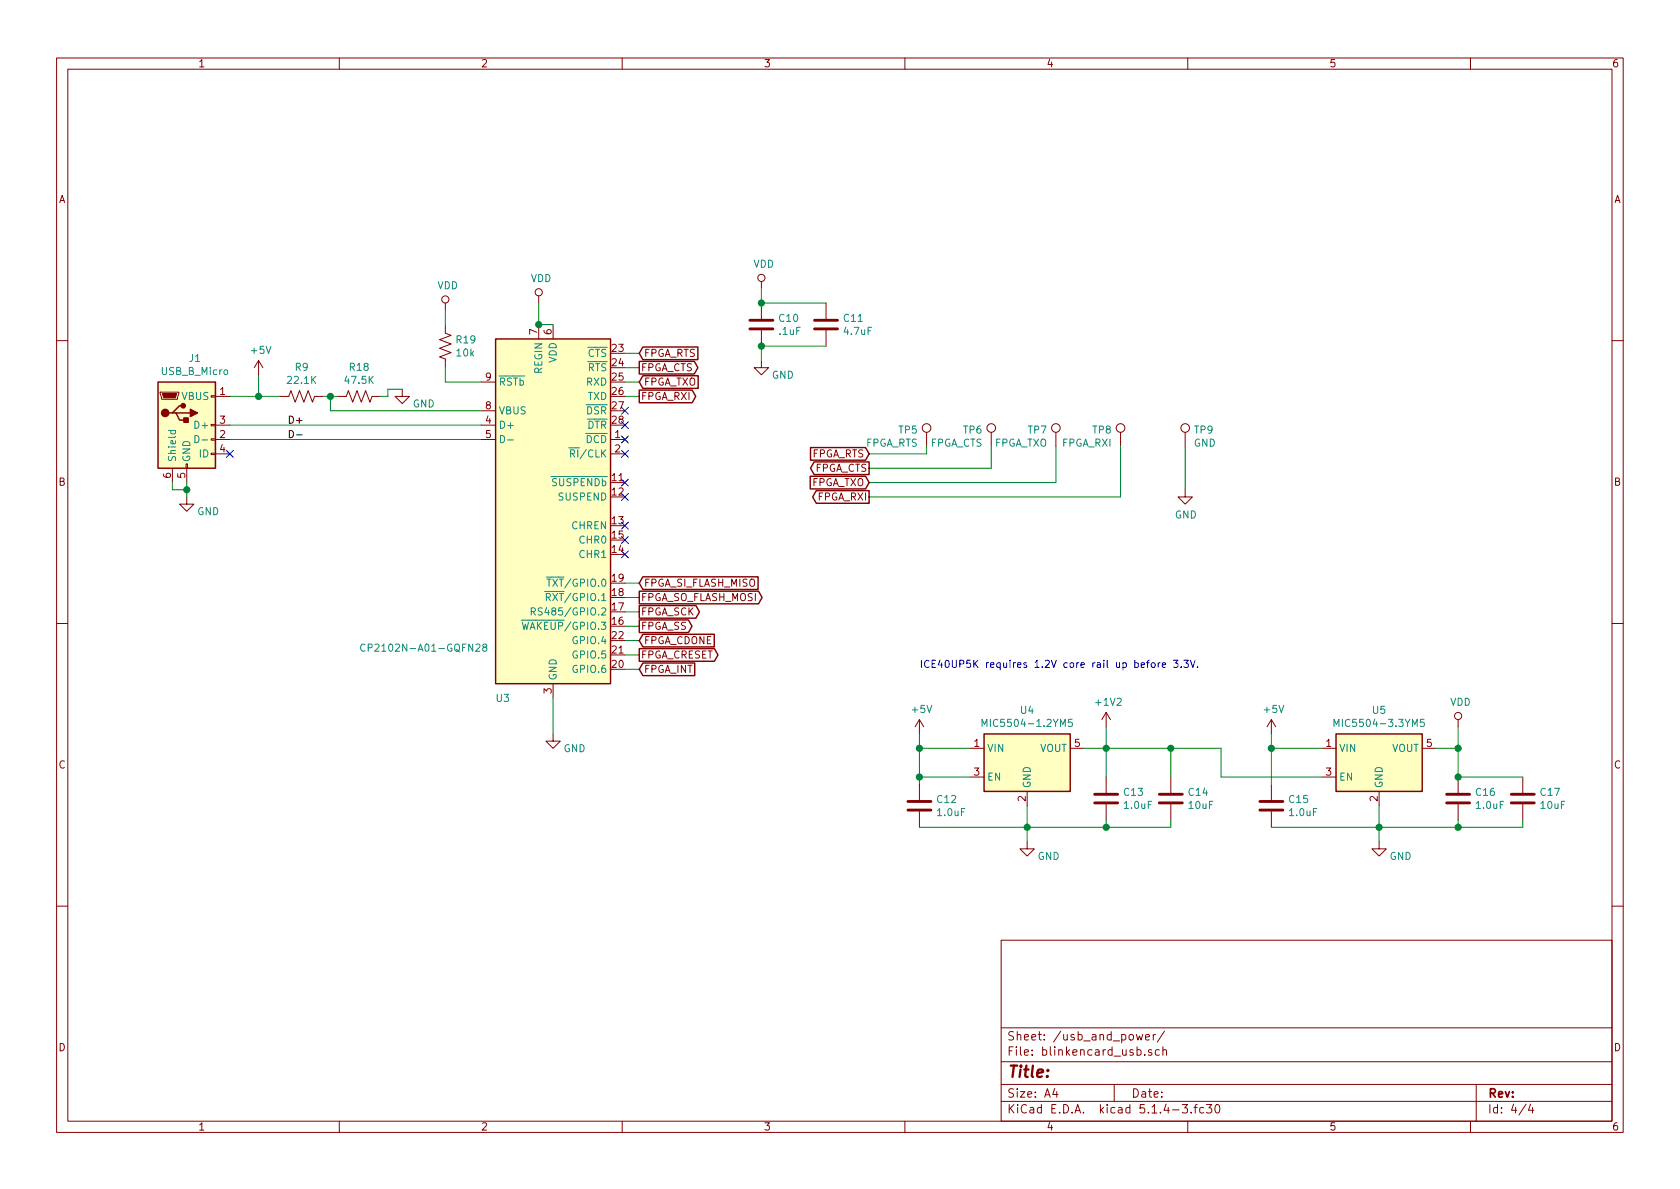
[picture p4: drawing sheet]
EESchema Schematic File Version 4
LIBS:blinkencard-cache
EELAYER 30 0
EELAYER END
$Descr A4 11693 8268
encoding utf-8
Sheet 4 4
Title ""
Date ""
Rev ""
Comp ""
Comment1 ""
Comment2 ""
Comment3 ""
Comment4 ""
$EndDescr
$Comp
L Interface_USB:CP2102N-A01-GQFN28 U3
U 1 1
P 3850 3550
F 0 "U3" H 3500 2250 50  0000 C CNN
F 1 "CP2102N-A01-GQFN28" H 2950 2600 50  0000 C CNN
F 2 "Package_DFN_QFN:QFN-28-1EP_5x5mm_P0.5mm_EP3.35x3.35mm" H 4300 2350 50  0001 L CNN
F 3 "https://www.silabs.com/documents/public/data-sheets/cp2102n-datasheet.pdf" H 3900 2800 50  0001 C CNN
	1    3850 3550
	1    0    0    -1  
$EndComp
$Comp
L Connector:USB_B_Micro J1
U 1 1
P 1300 2950
F 0 "J1" H 1357 3417 50  0000 C CNN
F 1 "USB_B_Micro" H 1357 3326 50  0000 C CNN
F 2 "Connector_USB:USB_Micro-B_Molex-105017-0001" H 1450 2900 50  0001 C CNN
F 3 "~" H 1450 2900 50  0001 C CNN
	1    1300 2950
	1    0    0    -1  
$EndComp
Wire Wire Line
	3350 2950 1600 2950
Wire Wire Line
	1600 3050 3350 3050
$Comp
L Device:R_US R9
U 1 1
P 2100 2750
F 0 "R9" V 1895 2750 50  0000 C CNN
F 1 "22.1K" V 1986 2750 50  0000 C CNN
F 2 "Resistor_SMD:R_0603_1608Metric" V 2140 2740 50  0001 C CNN
F 3 "~" H 2100 2750 50  0001 C CNN
	1    2100 2750
	0    1    1    0   
$EndComp
$Comp
L Device:R_US R18
U 1 1
P 2500 2750
F 0 "R18" V 2295 2750 50  0000 C CNN
F 1 "47.5K" V 2386 2750 50  0000 C CNN
F 2 "Resistor_SMD:R_0603_1608Metric" V 2540 2740 50  0001 C CNN
F 3 "~" H 2500 2750 50  0001 C CNN
	1    2500 2750
	0    1    1    0   
$EndComp
Wire Wire Line
	2250 2750 2300 2750
Wire Wire Line
	2300 2750 2300 2850
Wire Wire Line
	2300 2850 3350 2850
Connection ~ 2300 2750
Wire Wire Line
	2300 2750 2350 2750
$Comp
L power:GND #PWR022
U 1 1
P 2800 2700
F 0 "#PWR022" H 2800 2450 50  0001 C CNN
F 1 "GND" H 2950 2600 50  0000 C CNN
F 2 "" H 2800 2700 50  0001 C CNN
F 3 "" H 2800 2700 50  0001 C CNN
	1    2800 2700
	1    0    0    -1  
$EndComp
Wire Wire Line
	2700 2750 2700 2700
Wire Wire Line
	2700 2700 2800 2700
Wire Wire Line
	2700 2750 2650 2750
$Comp
L power:GND #PWR025
U 1 1
P 3850 5100
F 0 "#PWR025" H 3850 4850 50  0001 C CNN
F 1 "GND" H 4000 5000 50  0000 C CNN
F 2 "" H 3850 5100 50  0001 C CNN
F 3 "" H 3850 5100 50  0001 C CNN
	1    3850 5100
	1    0    0    -1  
$EndComp
Wire Wire Line
	1300 3350 1300 3400
NoConn ~ 1600 3150
$Comp
L power:+5V #PWR021
U 1 1
P 1800 2600
F 0 "#PWR021" H 1800 2450 50  0001 C CNN
F 1 "+5V" H 1815 2773 50  0000 C CNN
F 2 "" H 1800 2600 50  0001 C CNN
F 3 "" H 1800 2600 50  0001 C CNN
	1    1800 2600
	1    0    0    -1  
$EndComp
Wire Wire Line
	1800 2600 1800 2750
Connection ~ 1800 2750
Wire Wire Line
	1800 2750 1950 2750
Wire Wire Line
	3850 5100 3850 4850
$Comp
L Device:R_US R19
U 1 1
P 3100 2400
F 0 "R19" H 3168 2446 50  0000 L CNN
F 1 "10k" H 3168 2355 50  0000 L CNN
F 2 "Resistor_SMD:R_0603_1608Metric" V 3140 2390 50  0001 C CNN
F 3 "~" H 3100 2400 50  0001 C CNN
	1    3100 2400
	1    0    0    -1  
$EndComp
Wire Wire Line
	3350 2650 3100 2650
Wire Wire Line
	3100 2650 3100 2550
Wire Wire Line
	3100 2150 3100 2250
Wire Wire Line
	3750 2100 3750 2250
Wire Wire Line
	3750 2250 3850 2250
$Comp
L Device:C C10
U 1 1
P 5300 2250
F 0 "C10" H 5415 2296 50  0000 L CNN
F 1 ".1uF" H 5415 2205 50  0000 L CNN
F 2 "Capacitor_SMD:C_0603_1608Metric" H 5338 2100 50  0001 C CNN
F 3 "~" H 5300 2250 50  0001 C CNN
	1    5300 2250
	1    0    0    -1  
$EndComp
$Comp
L Device:C C11
U 1 1
P 5750 2250
F 0 "C11" H 5865 2296 50  0000 L CNN
F 1 "4.7uF" H 5865 2205 50  0000 L CNN
F 2 "Capacitor_SMD:C_0805_2012Metric" H 5788 2100 50  0001 C CNN
F 3 "~" H 5750 2250 50  0001 C CNN
	1    5750 2250
	1    0    0    -1  
$EndComp
$Comp
L power:GND #PWR027
U 1 1
P 5300 2500
F 0 "#PWR027" H 5300 2250 50  0001 C CNN
F 1 "GND" H 5450 2400 50  0000 C CNN
F 2 "" H 5300 2500 50  0001 C CNN
F 3 "" H 5300 2500 50  0001 C CNN
	1    5300 2500
	1    0    0    -1  
$EndComp
Wire Wire Line
	5300 2000 5300 2100
Wire Wire Line
	5300 2500 5300 2400
Wire Wire Line
	5300 2400 5750 2400
Connection ~ 5300 2400
Wire Wire Line
	5750 2100 5300 2100
Connection ~ 5300 2100
NoConn ~ 4350 3350
NoConn ~ 4350 3450
NoConn ~ 4350 3650
NoConn ~ 4350 3750
NoConn ~ 4350 3850
NoConn ~ 4350 2950
Text GLabel 4450 4550 2    50   Output ~ 0
FPGA_CRESET
Text GLabel 4450 4650 2    50   Input ~ 0
FPGA_INT
Wire Wire Line
	4450 2650 4350 2650
Wire Wire Line
	4350 2750 4450 2750
Wire Wire Line
	4450 4450 4350 4450
Wire Wire Line
	4450 4550 4350 4550
Wire Wire Line
	4450 4650 4350 4650
Text GLabel 4450 4050 2    50   Input ~ 0
FPGA_SI_FLASH_MISO
Text GLabel 4450 4150 2    50   Output ~ 0
FPGA_SO_FLASH_MOSI
Text GLabel 4450 4250 2    50   Output ~ 0
FPGA_SCK
Text GLabel 4450 4350 2    50   Output ~ 0
FPGA_SS
Text GLabel 4450 4450 2    50   Input ~ 0
FPGA_CDONE
Wire Wire Line
	4450 4350 4350 4350
Wire Wire Line
	4350 4250 4450 4250
Wire Wire Line
	4450 4150 4350 4150
Wire Wire Line
	4350 4050 4450 4050
NoConn ~ 4350 3150
NoConn ~ 4350 3050
Connection ~ 3750 2250
NoConn ~ 4350 2850
Wire Wire Line
	4450 2450 4350 2450
Wire Wire Line
	4350 2550 4450 2550
Text GLabel 4450 2450 2    50   Input ~ 0
FPGA_RTS
Text GLabel 4450 2550 2    50   Output ~ 0
FPGA_CTS
Text GLabel 4450 2750 2    50   Output ~ 0
FPGA_RXI
Text GLabel 4450 2650 2    50   Input ~ 0
FPGA_TXO
Text GLabel 6050 3150 0    50   Input ~ 0
FPGA_RTS
Text GLabel 6050 3250 0    50   Output ~ 0
FPGA_CTS
Text GLabel 6050 3450 0    50   Output ~ 0
FPGA_RXI
Text GLabel 6050 3350 0    50   Input ~ 0
FPGA_TXO
$Comp
L Connector:TestPoint TP6
U 1 1
P 6900 3100
F 0 "TP6" H 6958 3218 50  0000 L CNN
F 1 "FPGA_CTS" H 6958 3127 50  0000 L CNN
F 2 "TestPoint:TestPoint_Pad_D1.5mm" H 7100 3100 50  0001 C CNN
F 3 "~" H 7100 3100 50  0001 C CNN
	1    6900 3100
	-1   0    0    -1  
$EndComp
$Comp
L Connector:TestPoint TP7
U 1 1
P 7350 3100
F 0 "TP7" H 7408 3218 50  0000 L CNN
F 1 "FPGA_TXO" H 7408 3127 50  0000 L CNN
F 2 "TestPoint:TestPoint_Pad_D1.5mm" H 7550 3100 50  0001 C CNN
F 3 "~" H 7550 3100 50  0001 C CNN
	1    7350 3100
	-1   0    0    -1  
$EndComp
$Comp
L Connector:TestPoint TP8
U 1 1
P 7800 3100
F 0 "TP8" H 7858 3218 50  0000 L CNN
F 1 "FPGA_RXI" H 7858 3127 50  0000 L CNN
F 2 "TestPoint:TestPoint_Pad_D1.5mm" H 8000 3100 50  0001 C CNN
F 3 "~" H 8000 3100 50  0001 C CNN
	1    7800 3100
	-1   0    0    -1  
$EndComp
$Comp
L Connector:TestPoint TP5
U 1 1
P 6450 3100
F 0 "TP5" H 6508 3218 50  0000 L CNN
F 1 "FPGA_RTS" H 6508 3127 50  0000 L CNN
F 2 "TestPoint:TestPoint_Pad_D1.5mm" H 6650 3100 50  0001 C CNN
F 3 "~" H 6650 3100 50  0001 C CNN
	1    6450 3100
	-1   0    0    -1  
$EndComp
Wire Wire Line
	6050 3150 6450 3150
Wire Wire Line
	6450 3150 6450 3100
Wire Wire Line
	6050 3250 6900 3250
Wire Wire Line
	6900 3250 6900 3100
Wire Wire Line
	6050 3350 7350 3350
Wire Wire Line
	7350 3350 7350 3100
Wire Wire Line
	6050 3450 7800 3450
Wire Wire Line
	7800 3450 7800 3100
$Comp
L Regulator_Linear:MIC5504-1.2YM5 U4
U 1 1
P 7150 5300
F 0 "U4" H 7150 5667 50  0000 C CNN
F 1 "MIC5504-1.2YM5" H 7150 5576 50  0000 C CNN
F 2 "Package_TO_SOT_SMD:SOT-23-5" H 7150 4900 50  0001 C CNN
F 3 "http://ww1.microchip.com/downloads/en/DeviceDoc/MIC550X.pdf" H 6900 5550 50  0001 C CNN
	1    7150 5300
	1    0    0    -1  
$EndComp
$Comp
L power:+5V #PWR028
U 1 1
P 6400 5100
F 0 "#PWR028" H 6400 4950 50  0001 C CNN
F 1 "+5V" H 6415 5273 50  0000 C CNN
F 2 "" H 6400 5100 50  0001 C CNN
F 3 "" H 6400 5100 50  0001 C CNN
	1    6400 5100
	1    0    0    -1  
$EndComp
$Comp
L Device:C C12
U 1 1
P 6400 5600
F 0 "C12" H 6515 5646 50  0000 L CNN
F 1 "1.0uF" H 6515 5555 50  0000 L CNN
F 2 "Capacitor_SMD:C_0805_2012Metric" H 6438 5450 50  0001 C CNN
F 3 "~" H 6400 5600 50  0001 C CNN
	1    6400 5600
	1    0    0    -1  
$EndComp
Wire Wire Line
	6400 5100 6400 5200
Wire Wire Line
	6400 5200 6750 5200
Connection ~ 6400 5200
Wire Wire Line
	6750 5400 6400 5400
Wire Wire Line
	6400 5200 6400 5400
Connection ~ 6400 5400
Wire Wire Line
	6400 5400 6400 5450
Wire Wire Line
	6400 5750 7150 5750
Wire Wire Line
	7150 5750 7150 5600
$Comp
L power:+1V2 #PWR029
U 1 1
P 7700 5050
F 0 "#PWR029" H 7700 4900 50  0001 C CNN
F 1 "+1V2" H 7715 5223 50  0000 C CNN
F 2 "" H 7700 5050 50  0001 C CNN
F 3 "" H 7700 5050 50  0001 C CNN
	1    7700 5050
	1    0    0    -1  
$EndComp
$Comp
L Device:C C13
U 1 1
P 7700 5550
F 0 "C13" H 7815 5596 50  0000 L CNN
F 1 "1.0uF" H 7815 5505 50  0000 L CNN
F 2 "Capacitor_SMD:C_0805_2012Metric" H 7738 5400 50  0001 C CNN
F 3 "~" H 7700 5550 50  0001 C CNN
	1    7700 5550
	1    0    0    -1  
$EndComp
$Comp
L Device:C C14
U 1 1
P 8150 5550
F 0 "C14" H 8265 5596 50  0000 L CNN
F 1 "10uF" H 8265 5505 50  0000 L CNN
F 2 "Capacitor_SMD:C_0805_2012Metric" H 8188 5400 50  0001 C CNN
F 3 "~" H 8150 5550 50  0001 C CNN
	1    8150 5550
	1    0    0    -1  
$EndComp
Wire Wire Line
	7150 5750 7700 5750
Wire Wire Line
	8150 5750 8150 5700
Connection ~ 7150 5750
Wire Wire Line
	7700 5700 7700 5750
Connection ~ 7700 5750
Wire Wire Line
	7700 5750 8150 5750
Wire Wire Line
	7550 5200 7700 5200
Wire Wire Line
	7700 5200 7700 5050
Connection ~ 7700 5200
$Comp
L power:+5V #PWR030
U 1 1
P 8850 5100
F 0 "#PWR030" H 8850 4950 50  0001 C CNN
F 1 "+5V" H 8865 5273 50  0000 C CNN
F 2 "" H 8850 5100 50  0001 C CNN
F 3 "" H 8850 5100 50  0001 C CNN
	1    8850 5100
	1    0    0    -1  
$EndComp
$Comp
L Device:C C15
U 1 1
P 8850 5600
F 0 "C15" H 8965 5646 50  0000 L CNN
F 1 "1.0uF" H 8965 5555 50  0000 L CNN
F 2 "Capacitor_SMD:C_0805_2012Metric" H 8888 5450 50  0001 C CNN
F 3 "~" H 8850 5600 50  0001 C CNN
	1    8850 5600
	1    0    0    -1  
$EndComp
Wire Wire Line
	8850 5100 8850 5200
Wire Wire Line
	8850 5200 9200 5200
Wire Wire Line
	8850 5750 9600 5750
Wire Wire Line
	9600 5750 9600 5600
$Comp
L Device:C C16
U 1 1
P 10150 5550
F 0 "C16" H 10265 5596 50  0000 L CNN
F 1 "1.0uF" H 10265 5505 50  0000 L CNN
F 2 "Capacitor_SMD:C_0805_2012Metric" H 10188 5400 50  0001 C CNN
F 3 "~" H 10150 5550 50  0001 C CNN
	1    10150 5550
	1    0    0    -1  
$EndComp
$Comp
L Device:C C17
U 1 1
P 10600 5550
F 0 "C17" H 10715 5596 50  0000 L CNN
F 1 "10uF" H 10715 5505 50  0000 L CNN
F 2 "Capacitor_SMD:C_0805_2012Metric" H 10638 5400 50  0001 C CNN
F 3 "~" H 10600 5550 50  0001 C CNN
	1    10600 5550
	1    0    0    -1  
$EndComp
Wire Wire Line
	9600 5750 10150 5750
Wire Wire Line
	10600 5750 10600 5700
Connection ~ 9600 5750
Wire Wire Line
	10150 5700 10150 5750
Connection ~ 10150 5750
Wire Wire Line
	10150 5750 10600 5750
Wire Wire Line
	10150 5400 10600 5400
Wire Wire Line
	8850 5200 8850 5450
Connection ~ 8850 5200
Wire Wire Line
	8500 5200 8500 5400
Wire Wire Line
	8500 5400 9200 5400
Wire Wire Line
	8150 5400 8150 5200
Wire Wire Line
	7700 5200 8150 5200
Connection ~ 8150 5200
Wire Wire Line
	8150 5200 8500 5200
Wire Wire Line
	7700 5400 7700 5200
Text Notes 6400 4650 0    50   ~ 0
ICE40UP5K requires 1.2V core rail up before 3.3V.
$Comp
L power:GND #PWR0101
U 1 1
P 7150 5850
F 0 "#PWR0101" H 7150 5600 50  0001 C CNN
F 1 "GND" H 7300 5750 50  0000 C CNN
F 2 "" H 7150 5850 50  0001 C CNN
F 3 "" H 7150 5850 50  0001 C CNN
	1    7150 5850
	1    0    0    -1  
$EndComp
$Comp
L power:GND #PWR0102
U 1 1
P 9600 5850
F 0 "#PWR0102" H 9600 5600 50  0001 C CNN
F 1 "GND" H 9750 5750 50  0000 C CNN
F 2 "" H 9600 5850 50  0001 C CNN
F 3 "" H 9600 5850 50  0001 C CNN
	1    9600 5850
	1    0    0    -1  
$EndComp
Wire Wire Line
	7150 5850 7150 5750
Wire Wire Line
	9600 5850 9600 5750
$Comp
L power:VDD #PWR0103
U 1 1
P 3100 2150
F 0 "#PWR0103" H 3100 2000 50  0001 C CNN
F 1 "VDD" H 3117 2323 50  0000 C CNN
F 2 "" H 3100 2150 50  0001 C CNN
F 3 "" H 3100 2150 50  0001 C CNN
	1    3100 2150
	1    0    0    -1  
$EndComp
$Comp
L power:VDD #PWR0104
U 1 1
P 3750 2100
F 0 "#PWR0104" H 3750 1950 50  0001 C CNN
F 1 "VDD" H 3767 2273 50  0000 C CNN
F 2 "" H 3750 2100 50  0001 C CNN
F 3 "" H 3750 2100 50  0001 C CNN
	1    3750 2100
	1    0    0    -1  
$EndComp
$Comp
L power:VDD #PWR0105
U 1 1
P 5300 2000
F 0 "#PWR0105" H 5300 1850 50  0001 C CNN
F 1 "VDD" H 5317 2173 50  0000 C CNN
F 2 "" H 5300 2000 50  0001 C CNN
F 3 "" H 5300 2000 50  0001 C CNN
	1    5300 2000
	1    0    0    -1  
$EndComp
Wire Wire Line
	1600 2750 1800 2750
$Comp
L Regulator_Linear:MIC5504-3.3YM5 U5
U 1 1
P 9600 5300
F 0 "U5" H 9600 5667 50  0000 C CNN
F 1 "MIC5504-3.3YM5" H 9600 5576 50  0000 C CNN
F 2 "Package_TO_SOT_SMD:SOT-23-5" H 9600 4900 50  0001 C CNN
F 3 "http://ww1.microchip.com/downloads/en/DeviceDoc/MIC550X.pdf" H 9350 5550 50  0001 C CNN
	1    9600 5300
	1    0    0    -1  
$EndComp
$Comp
L power:GND #PWR0107
U 1 1
P 1300 3450
F 0 "#PWR0107" H 1300 3200 50  0001 C CNN
F 1 "GND" H 1450 3350 50  0000 C CNN
F 2 "" H 1300 3450 50  0001 C CNN
F 3 "" H 1300 3450 50  0001 C CNN
	1    1300 3450
	1    0    0    -1  
$EndComp
Wire Wire Line
	10000 5200 10150 5200
Wire Wire Line
	10150 5200 10150 5400
Connection ~ 10150 5400
Wire Wire Line
	1200 3350 1200 3400
Wire Wire Line
	1200 3400 1300 3400
Connection ~ 1300 3400
Wire Wire Line
	1300 3400 1300 3450
Connection ~ 10150 5200
Wire Wire Line
	10150 5200 10150 5050
$Comp
L power:VDD #PWR0106
U 1 1
P 10150 5050
F 0 "#PWR0106" H 10150 4900 50  0001 C CNN
F 1 "VDD" H 10167 5223 50  0000 C CNN
F 2 "" H 10150 5050 50  0001 C CNN
F 3 "" H 10150 5050 50  0001 C CNN
	1    10150 5050
	1    0    0    -1  
$EndComp
Text Label 2000 2950 0    50   ~ 0
D+
Text Label 2000 3050 0    50   ~ 0
D-
$EndSCHEMATC
